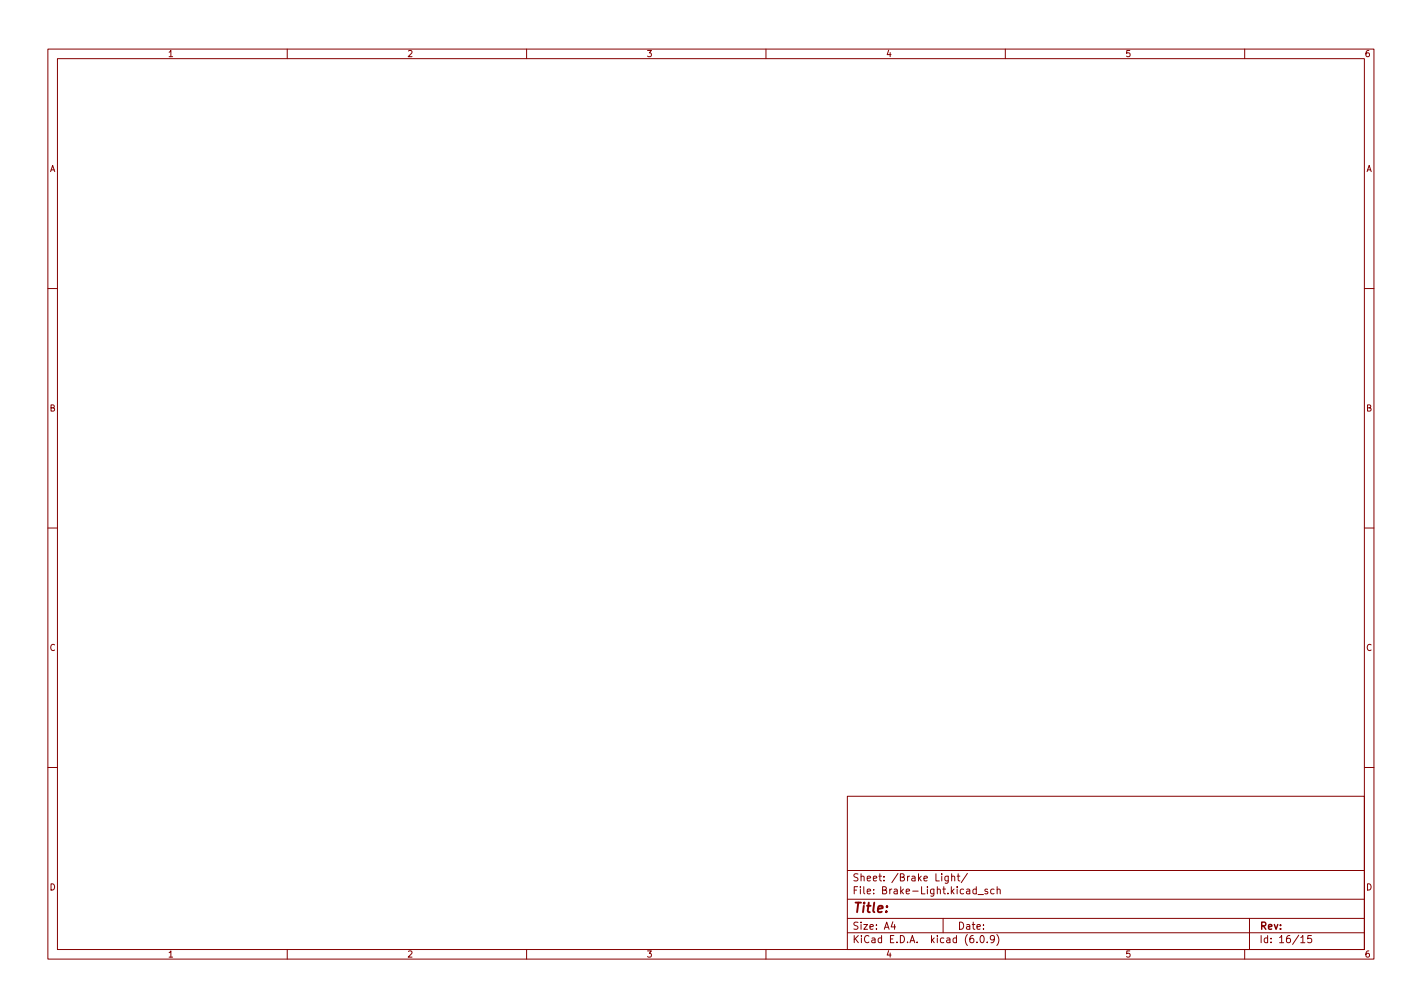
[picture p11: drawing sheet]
<svg xmlns="http://www.w3.org/2000/svg" width="297mm" height="210mm" viewBox="0 0 297 210" stroke-linecap="round" stroke-linejoin="round" font-family="sans-serif">
<g fill="none" stroke="#840000" stroke-width=".21">
<path d="M10 10.2h277v190.1h-277zM12 12.2h273v186.1h-273zM60 10.2v2M110 10.2v2M160 10.2v2M210 10.2v2M260 10.2v2M10 60.2h2M285 60.2h2M10 110.2h2M285 110.2h2M10 160.2h2"/>
<path d="M177 166.3h108v32h-108zM285 160.2h2M60 198.3v2M110 198.3v2M160 198.3v2M177 194.8h108M177 191.8h108M177 187.8h108M177 181.8h108M186.5 192.5l-.4 1h1M186.9 193v1M197 191.8v3"/>
<path d="M198.1 182.9v1.2l-.3 .3h-.4M198.1 183l-.5-.1-.2 .3 .1 .7h.6M198.8 183.1l.2-.2 .4 .1v.9M198.8 182.4v1.5M199.9 182.9h.6M200.1 182.4v1.3l.4 .2M202.1 182.4l-1.3 1.9M203.9 185.7l-.4-.1-.3 .3 .2 .7h.5M203.9 185.1v1.5M204.1 196.7v.1M204.3 186.8h1.1M204.9 195.4l.2-.1a.8 .8 0 0 1 .5 .8 .8 .8 0 0 1-.5 .7 1 1 0 0 1-.2-1.4z"/>
<path d="M206.2 196.7v.1M206.3 185.7l-.4-.1-.2 .2 .1 .3 .5 .1v.4h-.6M207.6 185.7l-.4-.1-.3 .3 .2 .7h.5M207.7 196l-.3 .3h-.3l-.2-.3 .1-.6 .4-.1 .2 .2a.99 .99 0 0 1-.3 1.3h-.3M208.2 195.1a1.72 1.72 0 0 1 0 2.3M208.3 185.8l.2-.2 .4 .1v.9M208.3 185.1v1.5M210 198.3v2M260 198.3v2M261 191.8v6.5M271.7 195.8l.5-.5v1.5M271.7 196.8h.9"/>
<path d="M273.9 195.3h-.7l-.1 .7 .3-.1 .5 .1 .1 .2-.1 .5-.2 .1-.6-.1"/>
</g>
<text font-size="2.8" fill="#840000" x="178" y="190.6">Title:</text>
<g font-size="2.1" fill="#840000">
<text x="178" y="184">Sheet: /Brake Light/</text>
<text x="178" y="186.7">File: Brake-Light.kicad_sch</text>
<text x="178" y="196.9">KiCad E.D.A. kicad (6.0.9)</text>
<text x="178" y="194.1">Size: A4</text>
<text x="200" y="194.1">Date:</text>
<text x="263" y="194.1">Rev:</text>
<text x="263" y="196.9">Id: 16/15</text>
</g>
<g font-size="1.8" fill="#840000">
<text x="35" y="11.9">1</text>
<text x="85" y="11.9">2</text>
<text x="135" y="11.9">3</text>
<text x="185" y="11.9">4</text>
<text x="235" y="11.9">5</text>
<text x="285" y="11.9">6</text>
<text x="10.3" y="35.9">A</text>
<text x="285.3" y="35.9">A</text>
<text x="10.3" y="85.9">B</text>
<text x="285.3" y="85.9">B</text>
<text x="10.3" y="135.9">C</text>
<text x="285.3" y="135.9">C</text>
<text x="10.3" y="185.9">D</text>
<text x="285.3" y="185.9">D</text>
<text x="35" y="199.9">1</text>
<text x="85" y="199.9">2</text>
<text x="135" y="199.9">3</text>
<text x="185" y="199.9">4</text>
<text x="235" y="199.9">5</text>
<text x="285" y="199.9">6</text>
</g>
</svg>
